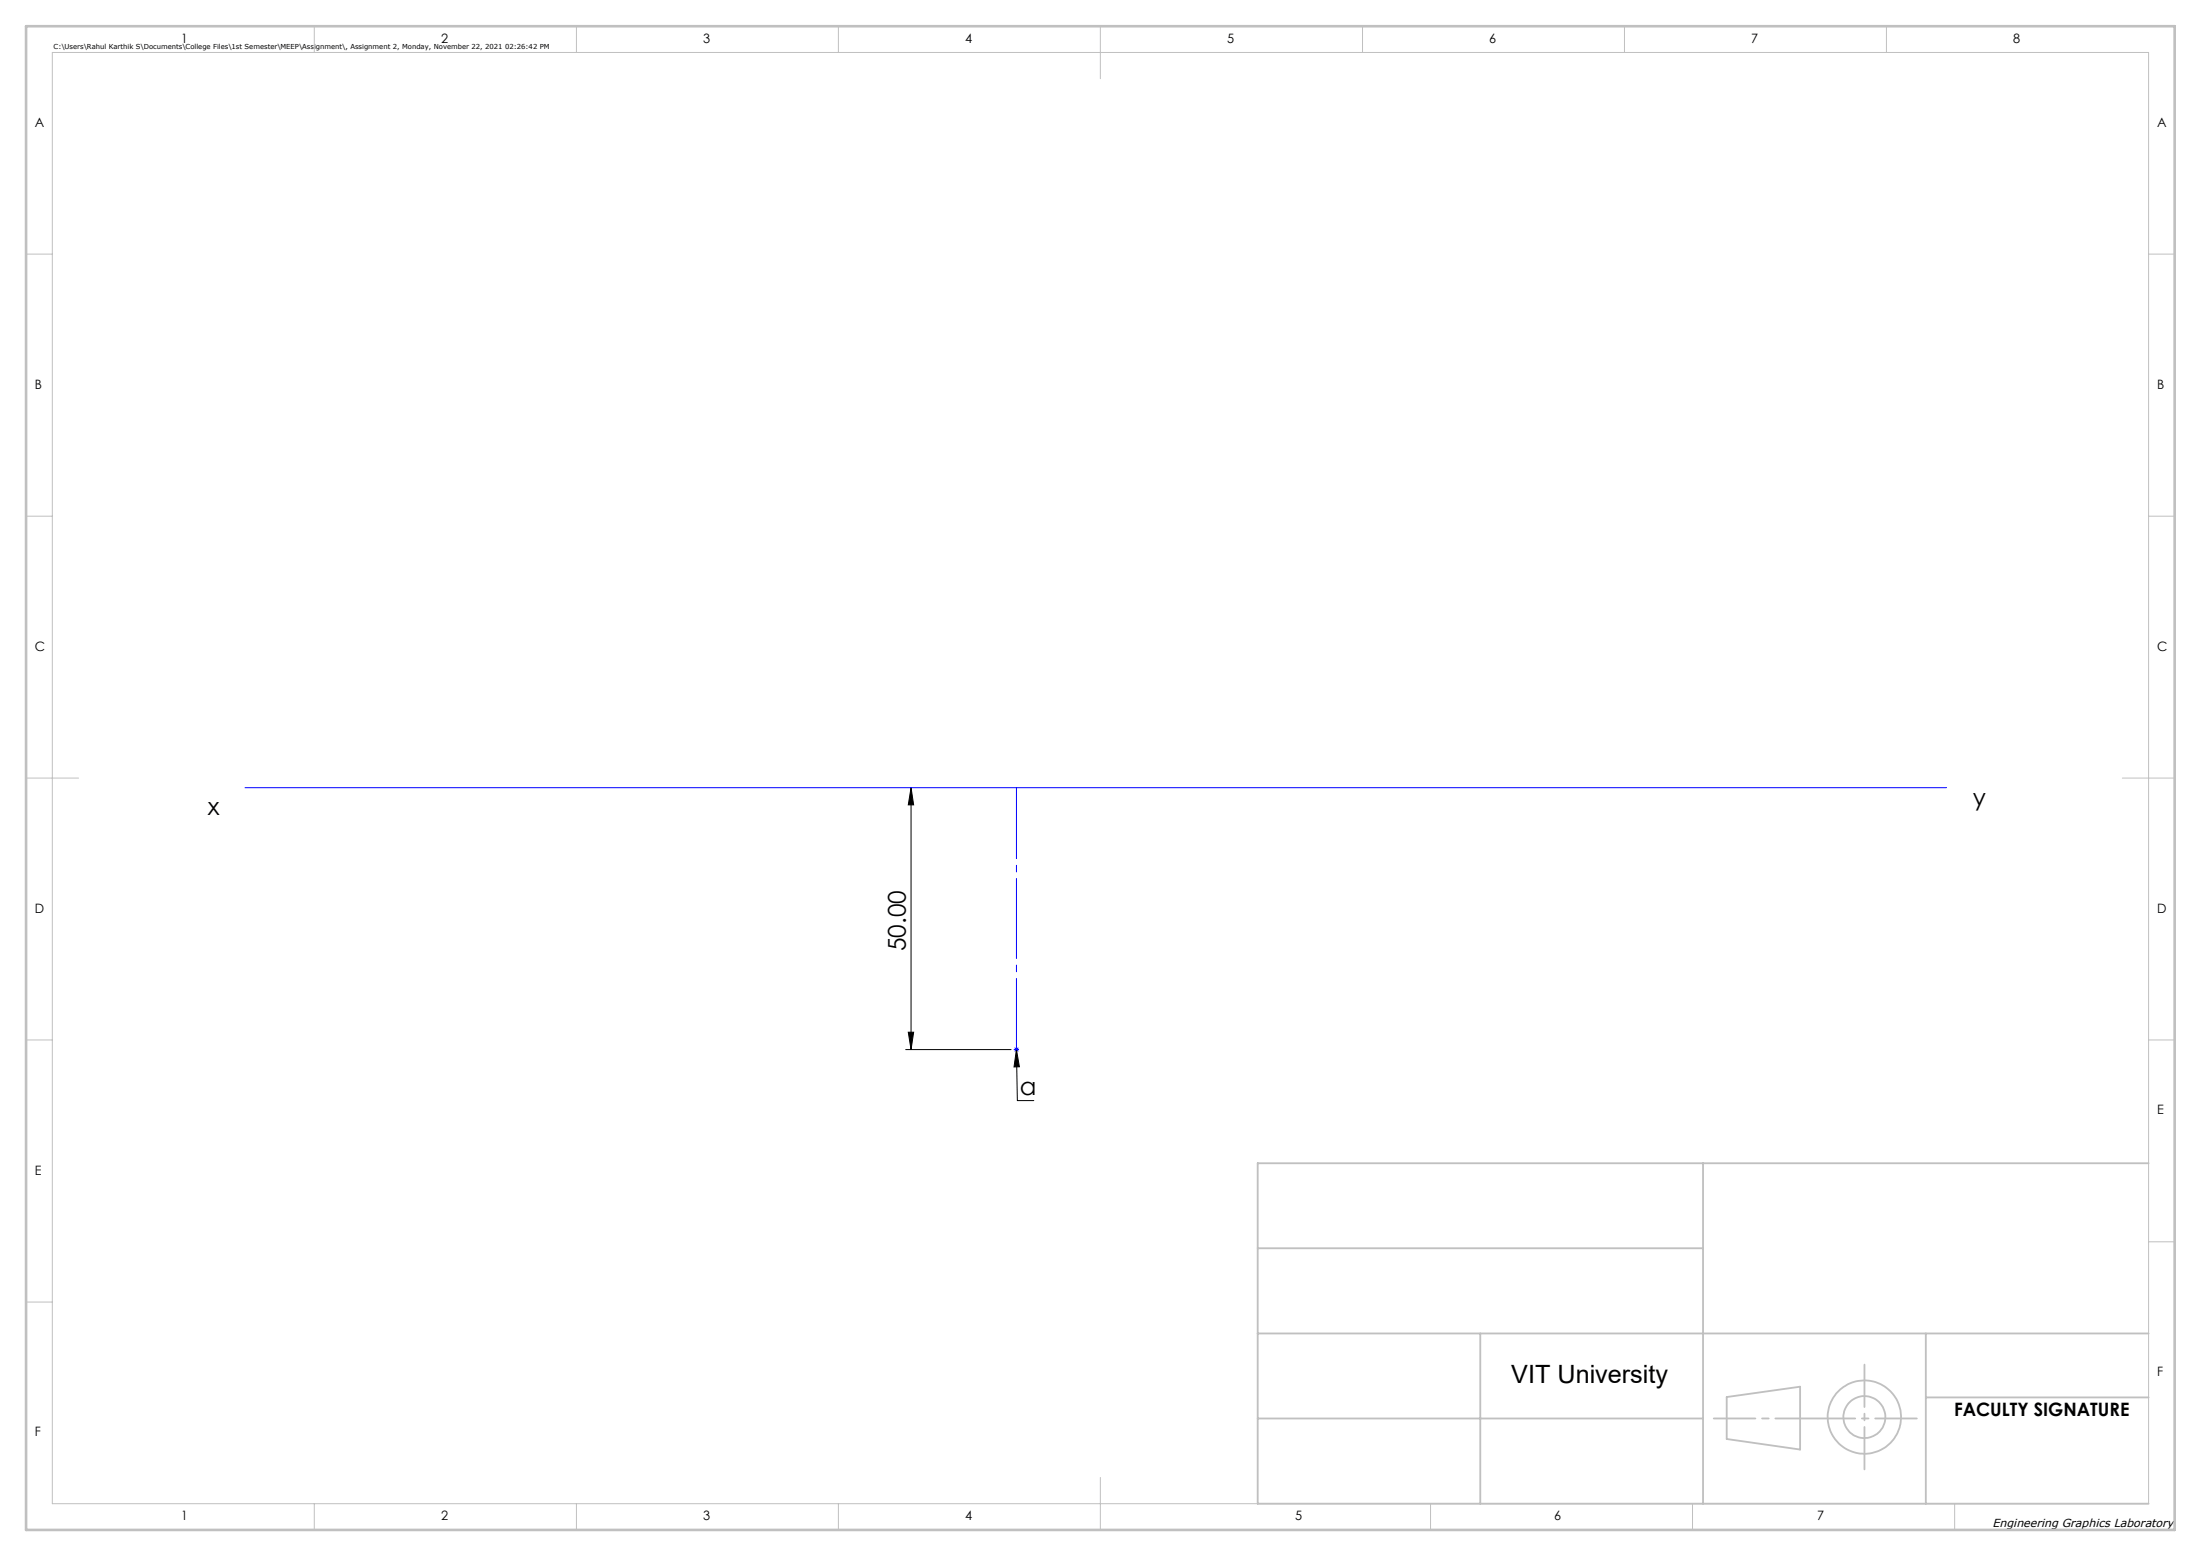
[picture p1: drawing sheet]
<svg xmlns="http://www.w3.org/2000/svg" width="420mm" height="297mm" viewBox="0 0 420 297" stroke-linecap="round" stroke-linejoin="round" font-family="sans-serif">
<path d="M173.8 150.4l.5 3.2h-1zM173.8 150.4v49.9M173.3 197h1l-.5 3.3zM172.8 200.3h20.1M194 200.3l.5 3.3-1 .1zM194 200.3l.1 9.8h3.2" fill="none" stroke="#000" stroke-width=".19"/>
<g fill="none" stroke="#c0c0c0" stroke-width=".35">
<path d="M240 238.3h85M325 222v65M410 222h-170v65h170M240 254.5h170M282.5 254.5v32.5M367.5 254.5v32.5M240 270.8h85M329.5 266.7l14-2v12l-14-2zM367.5 266.7h42.5"/>
<circle cx="355.8" cy="270.5" r="7"/>
<circle cx="355.8" cy="270.5" r="4"/>
</g>
<path d="M46.7 150.4h324.7M193.6 200l.7 .7M194 199.8v1M194.3 200l-.7 .7M193.4 200.3h1.1" fill="none" stroke="#00f" stroke-width=".19"/>
<g fill="none" stroke="#c0c0c0" stroke-width=".19">
<path d="M10 10h400v277h-400zM60 5v5M110 5v5M160 5v5M210 5v10M260 5v5M310 5v5M360 5v5M5 48.5h5M410 48.5h5M5 98.5h5M410 98.5h5"/>
<path d="M5 148.5h10M405 148.5h10M5 198.5h5M410 198.5h5M410 237h5M5 248.5h5M60 287v5M110 287v5M160 287v5M210 282v10M273 287v5M323 287v5"/>
<path d="M373 287v5"/>
</g>
<path d="M327 270.8h38.8" fill="none" stroke="#c0c0c0" stroke-width=".35" stroke-dasharray="15.2 1.3 1.3 1.3" stroke-dashoffset="7.3"/>
<path d="M355.8 260.5v20" fill="none" stroke="#c0c0c0" stroke-width=".35" stroke-dasharray="15.2 1.3 1.3 1.3" stroke-dashoffset="7.1"/>
<path d="M5 5h410v287h-410z" fill="none" stroke="#c0c0c0" stroke-width=".5"/>
<path d="M194 200.3v-50" fill="none" stroke="#00f" stroke-width=".19" stroke-dasharray="15.2 1.3 1.3 1.3" stroke-dashoffset="1.7"/>
<g fill="#000">
<path d="M194 200.3l.5 3.3-1 .1z"/>
<path d="M173.3 197h1l-.5 3.3zM173.8 150.4l.5 3.2h-1z"/>
</g>
<text font-size="4.8" x="288.4" y="264">VIT University</text>
<g font-size="4.7">
<text x="39.6" y="155.6">x</text>
<text x="376.4" y="153.8">y</text>
<text x="172.8" y="181.6" transform="rotate(-90 172.8 181.6)">50.00</text>
<text x="194.6" y="209">a</text>
</g>
<text font-size="3.5" x="372.9" y="270.3">FACULTY SIGNATURE</text>
<g font-size="2.5">
<text x="34.6" y="8.2">1</text>
<text x="84.2" y="8.2">2</text>
<text x="134.2" y="8.2">3</text>
<text x="184.2" y="8.2">4</text>
<text x="234.2" y="8.2">5</text>
<text x="284.2" y="8.2">6</text>
<text x="334.2" y="8.2">7</text>
<text x="384.2" y="8.2">8</text>
<text x="6.7" y="24.2">A</text>
<text x="411.7" y="24.2">A</text>
<text x="6.7" y="74.2">B</text>
<text x="411.7" y="74.2">B</text>
<text x="6.7" y="124.2">C</text>
<text x="411.7" y="124.2">C</text>
<text x="6.7" y="174.2">D</text>
<text x="411.7" y="174.2">D</text>
<text x="411.7" y="212.7">E</text>
<text x="6.7" y="224.2">E</text>
<text x="411.7" y="262.7">F</text>
<text x="6.7" y="274.2">F</text>
<text x="34.6" y="290.2">1</text>
<text x="84.2" y="290.2">2</text>
<text x="134.2" y="290.2">3</text>
<text x="184.2" y="290.2">4</text>
<text x="247.2" y="290.2">5</text>
<text x="296.5" y="290.2">6</text>
<text x="346.8" y="290.2">7</text>
</g>
<text font-size="2.2" x="380.2" y="291.4">Engineering Graphics Laboratory</text>
<text font-size="1.3" x="10.2" y="9.3">C:\Users\Rahul Karthik S\Documents\College Files\1st Semester\MEEP\Assignment\, Assignment 2, Monday, November 22, 2021 02:26:42 PM</text>
</svg>
